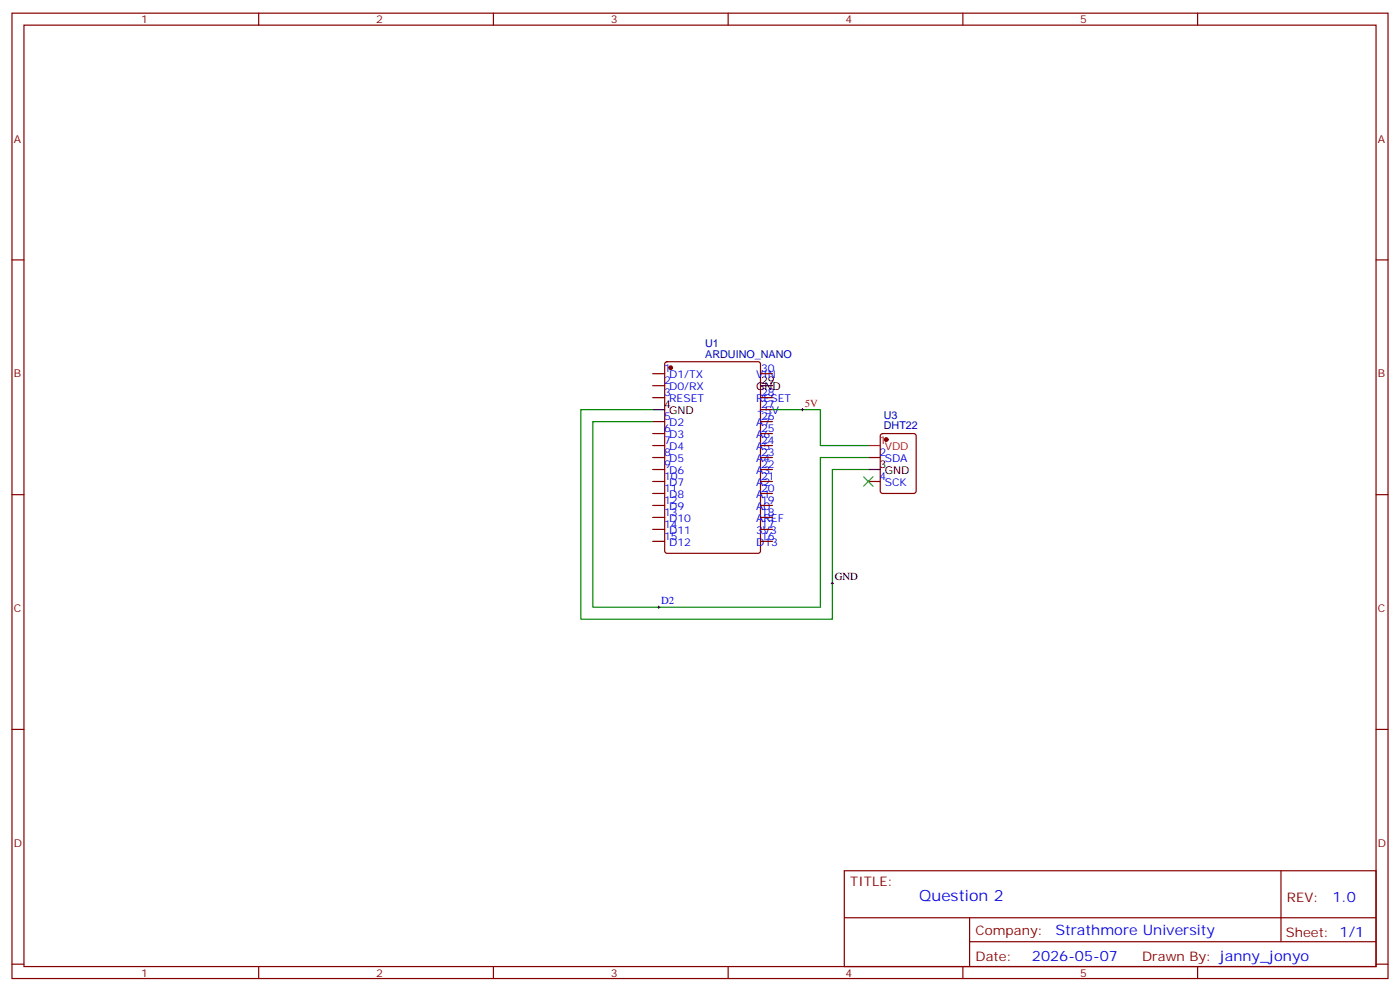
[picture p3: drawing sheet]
<svg xmlns="http://www.w3.org/2000/svg" width="412mm" height="292mm" viewBox="0 0 412 292" stroke-linecap="round" stroke-linejoin="round" font-family="sans-serif">
<g fill="none" stroke="#870000" stroke-width=".35">
<path d="M3.5 3.9h405.4v284.3h-405.4zM7.1 7.4h398.2v277.3h-398.2zM76.2 3.9v3.5M145.3 3.9v3.5M214.5 3.9v3.5M283.6 3.9v3.5M352.8 3.9v3.5M3.5 76.6h3.6M405.3 76.6h3.6M192.3 110.1h3.5M192.3 113.6h3.5M192.3 117.1h3.5"/>
<path d="M196 106.7l.5-.2h26.8l.7 .5v55.3l-.4 .6-27.1 .1-.7-.5v-55.3zM224 110.1h3.5M224 117.1h3.5M192.3 124.2h3.5M192.3 127.7h3.5M192.3 131.2h3.5M192.3 134.8h3.5M192.3 138.3h3.5M224 124.2h3.5M224 127.7h3.5M224 131.2h3.5M224 134.8h3.5"/>
<path d="M224 138.3h3.5M224 120.7h3.5M255.8 134.8h3.5M259.5 127.9l.5-.2h9.2l.6 .4 .1 16.5-.5 .7h-9.4l-.7-.4v-16.5zM3.5 145.7h3.6M192.3 141.8h3.5M192.3 145.3h3.5M192.3 148.9h3.5M192.3 152.4h3.5M192.3 155.9h3.5M192.3 159.5h3.5M224 141.8h3.5"/>
<path d="M224 145.3h3.5M224 148.9h3.5M224 152.4h3.5M224 155.9h3.5M224 159.5h3.5M255.8 141.8h3.5M405.3 145.7h3.6M3.5 214.8h3.6M405.3 214.8h3.6M248.7 256.5h156.6v28.2h-156.6zM377.3 256.5v20.9M248.7 270.3h156.5"/>
<path d="M285.6 277.4h119.6M285.6 270.3v14.1M3.5 284h3.6M76.2 284.7v3.5M145.3 284.7v3.5M214.5 284.7v3.5M283.6 284.7v3.5M352.8 284.7v3.5M405.3 284h3.6"/>
</g>
<g fill="#870000" stroke="#870000" stroke-width=".35">
<circle cx="197.6" cy="108.3" r=".53"/>
<circle cx="261.1" cy="129.5" r=".53"/>
</g>
<path d="M224 113.6h3.5M192.3 120.7h3.5M255.8 138.3h3.5" fill="none" stroke="#000" stroke-width=".35"/>
<path d="M255.8 131.2h3.5" fill="none" stroke="#f00" stroke-width=".35"/>
<path d="M192.3 120.7h-21.2v61.7h74.1v-44.1h10.6M192.3 124.2h-17.7v54.7h67.1v-44.1h14.1M227.5 120.7h14.2v10.5h14.1" fill="none" stroke="#008700" stroke-width=".35"/>
<path d="M254.4 140.4l2.8 2.8M257.2 140.4l-2.8 2.8" fill="none" stroke="#3c3" stroke-width=".35"/>
<path d="M236 120.7h.7M236.4 120.3v.7M193.7 178.9h.7M194 178.5v.7M244.8 171.8h.7M245.2 171.5v.7" fill="none" stroke="#000" stroke-width=".29"/>
<text font-size="4.6" fill="#00f" x="270.8" y="265.5">Question 2</text>
<g font-size="4.2" fill="#00f">
<text x="392.5" y="265.7">1.0</text>
<text x="310.9" y="275.3">Strathmore University</text>
<text x="304" y="283.1">2026-05-07</text>
</g>
<g font-size="3.9" fill="#800">
<text x="250.5" y="261.1">TITLE:</text>
<text x="379.1" y="265.7">REV:</text>
<text x="287.4" y="275.3">Company:</text>
<text x="378.7" y="275.9">Sheet: 1/1</text>
<text x="287.4" y="282.9">Date:</text>
<text x="336.4" y="283">Drawn By: janny_jonyo</text>
</g>
<g font-size="3.2" fill="#800">
<text x="41.6" y="6.9">1</text>
<text x="110.8" y="6.9">2</text>
<text x="179.9" y="6.9">3</text>
<text x="249.1" y="6.9">4</text>
<text x="318.2" y="6.9">5</text>
<text x="4.1" y="42">A</text>
<text x="405.9" y="42">A</text>
<text x="4.1" y="111.1">B</text>
<text x="405.9" y="111.1">B</text>
<text x="4.1" y="180.3">C</text>
<text x="405.9" y="180.3">C</text>
<text x="4.1" y="249.4">D</text>
<text x="405.9" y="249.4">D</text>
<text x="41.6" y="287.7">1</text>
<text x="110.8" y="287.7">2</text>
<text x="179.9" y="287.7">3</text>
<text x="249.1" y="287.7">4</text>
<text x="318.2" y="287.7">5</text>
</g>
<g font-size="3.2" fill="#000080">
<text x="207.7" y="105.5">ARDUINO_NANO</text>
<text x="207.7" y="102.2">U1</text>
<text x="260.4" y="123.3">U3</text>
<text x="260.4" y="126.5">DHT22</text>
</g>
<g font-size="3.2" fill="#00f">
<text x="195.6" y="109.7">1</text>
<text x="195.6" y="113.2">2</text>
<text x="197.1" y="111.5">D1/TX</text>
<text x="222.7" y="111.5">VIN</text>
<text x="224.2" y="109.7">30</text>
<text x="195.6" y="116.8">3</text>
<text x="197.1" y="115">D0/RX</text>
<text x="197.1" y="118.5">RESET</text>
<text x="222.7" y="118.5">RESET</text>
<text x="224.2" y="116.8">28</text>
<text x="195.6" y="123.8">5</text>
<text x="197.1" y="125.6">D2</text>
<text x="222.7" y="125.6">A7</text>
<text x="222.7" y="122.1">+5V</text>
<text x="224.2" y="123.8">26</text>
<text x="224.2" y="120.3">27</text>
<text x="195.6" y="127.4">6</text>
<text x="195.6" y="130.9">7</text>
<text x="197.1" y="129.1">D3</text>
<text x="222.7" y="129.1">A6</text>
<text x="224.2" y="130.9">24</text>
<text x="224.2" y="127.4">25</text>
<text x="195.6" y="134.4">8</text>
<text x="195.6" y="137.9">9</text>
<text x="197.1" y="132.6">D4</text>
<text x="197.1" y="136.2">D5</text>
<text x="222.7" y="136.2">A4</text>
<text x="222.7" y="132.6">A5</text>
<text x="224.2" y="137.9">22</text>
<text x="224.2" y="134.4">23</text>
<text x="259.1" y="134.4">2</text>
<text x="260.6" y="136.2">SDA</text>
<text x="195.6" y="141.5">10</text>
<text x="197.1" y="139.7">D6</text>
<text x="197.1" y="143.2">D7</text>
<text x="222.7" y="143.2">A2</text>
<text x="222.7" y="139.7">A3</text>
<text x="224.2" y="141.5">21</text>
<text x="259.1" y="141.5">4</text>
<text x="260.6" y="143.2">SCK</text>
<text x="195.6" y="145">11</text>
<text x="195.6" y="148.5">12</text>
<text x="197.1" y="146.8">D8</text>
<text x="222.7" y="146.8">A1</text>
<text x="224.2" y="148.5">19</text>
<text x="224.2" y="145">20</text>
<text x="195.6" y="152">13</text>
<text x="195.6" y="155.6">14</text>
<text x="197.1" y="150.3">D9</text>
<text x="197.1" y="153.8">D10</text>
<text x="222.7" y="153.8">AREF</text>
<text x="222.7" y="150.3">A0</text>
<text x="224.2" y="155.6">17</text>
<text x="224.2" y="152">18</text>
<text x="195.6" y="159.1">15</text>
<text x="197.1" y="157.3">D11</text>
<text x="197.1" y="160.9">D12</text>
<text x="222.7" y="160.9">D13</text>
<text x="222.7" y="157.3">3V3</text>
<text x="224.2" y="159.1">16</text>
<text x="194.7" y="178">D2</text>
</g>
<g font-size="3.2">
<text x="224.2" y="113.2">29</text>
<text x="222.7" y="115">GND</text>
<text x="195.6" y="120.3">4</text>
<text x="197.1" y="122.1">GND</text>
<text x="259.1" y="137.9">3</text>
<text x="260.6" y="139.7">GND</text>
<text x="245.9" y="170.9">GND</text>
</g>
<g font-size="3.2" fill="#f00">
<text x="237.1" y="119.8">5V</text>
<text x="259.1" y="130.9">1</text>
<text x="260.6" y="132.6">VDD</text>
</g>
</svg>
